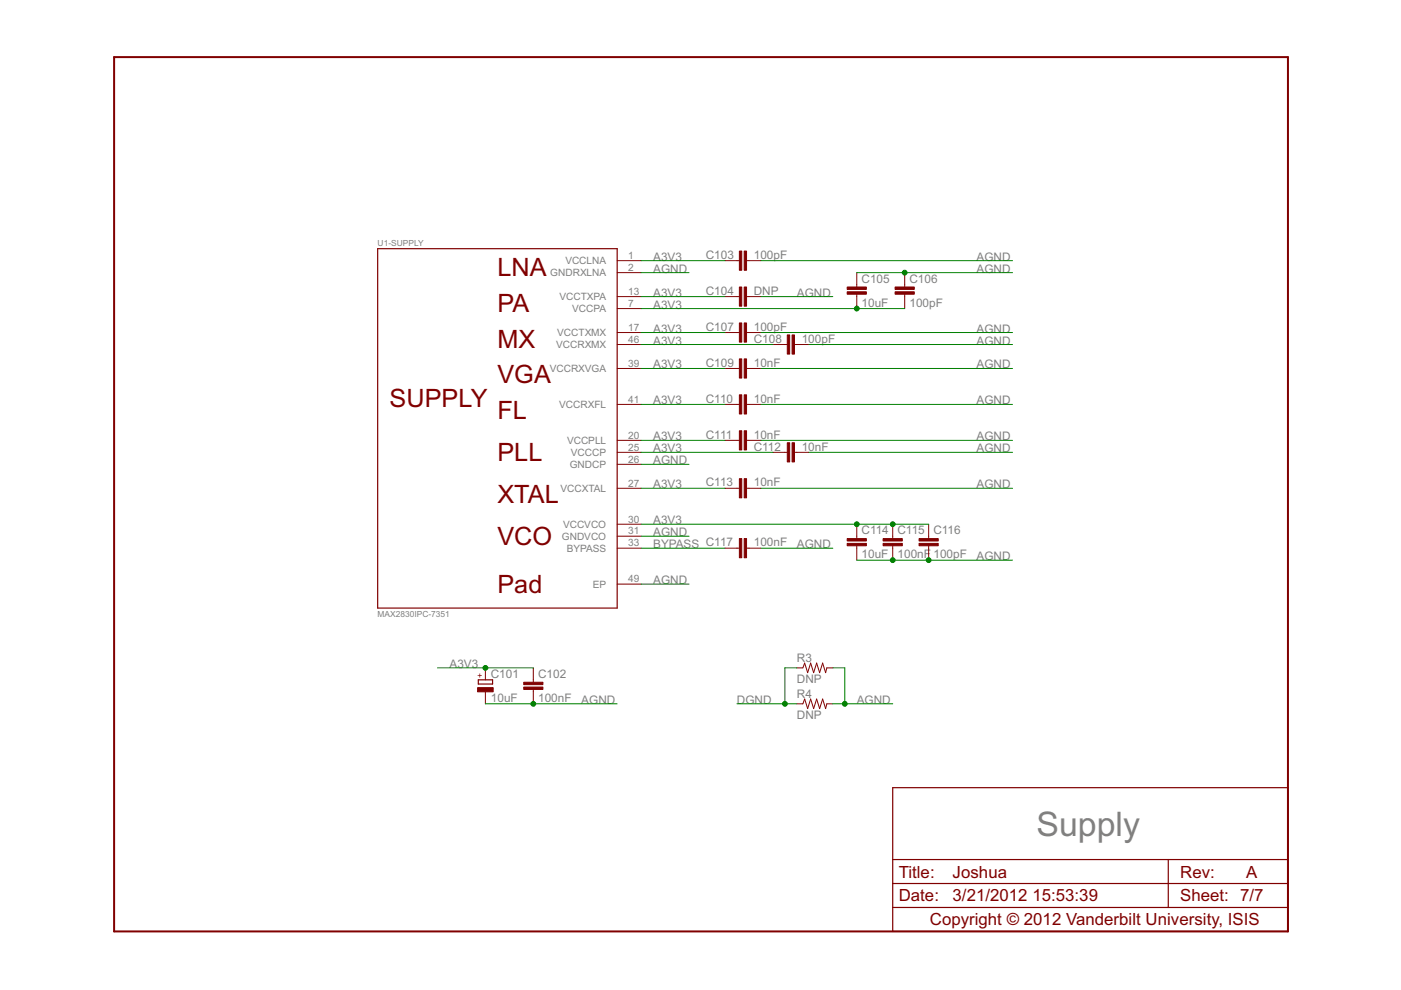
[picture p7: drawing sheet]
<svg xmlns="http://www.w3.org/2000/svg" width="297mm" height="210mm" viewBox="0 0 297 210" stroke-linecap="round" stroke-linejoin="round" font-family="sans-serif">
<path d="M24.2 12.1h248.9v185.4h-248.9z" fill="none" stroke="#800000" stroke-width=".42"/>
<path d="M80.1 52.7h50.8v76.2h-50.8zM101.4 144.1h3v.9h-3zM189.3 167h83.8v30.5h-83.8zM189.3 192.4h83.8M189.3 187.3h83.8M189.3 182.2h83.8M247.7 182.2v10.2" fill="none" stroke="#800000" stroke-width=".25"/>
<g fill="none" stroke="#800000" stroke-width=".21">
<path d="M130.9 55.3h5M130.9 57.8h5M153.7 55.3h3.1M158.3 55.3h3M181.7 57.8v3.1M191.8 57.8v3.1M130.9 62.9h5M130.9 65.4h5M130.9 70.5h5M130.9 73h5M130.9 78.1h5M153.7 62.9h3.1"/>
<path d="M153.7 70.5h3.1M153.7 78.1h3.1M158.3 62.9h3M158.3 70.5h3M158.3 78.1h3M163.9 73h3M168.4 73h3.1M181.7 62.4v3M191.8 62.4v3M130.9 85.7h5M130.9 93.4h5M130.9 95.9h5"/>
<path d="M130.9 98.4h5M153.7 85.7h3.1M153.7 93.4h3.1M158.3 85.7h3M158.3 93.4h3M163.9 95.9h3M168.4 95.9h3.1M130.9 103.5h5M130.9 111.1h5M130.9 113.7h5M130.9 116.2h5M153.7 103.5h3.1"/>
<path d="M153.7 116.2h3.1M158.3 103.5h3M158.3 116.2h3M181.7 111.1v3.1M181.7 115.7v3.1M189.3 111.1v3.1M189.3 115.7v3.1M196.9 111.1v3.1M196.9 115.7v3.1M130.9 123.8h5M102.9 141.6v2.5M102.9 146.7v2.5"/>
<path d="M113.1 141.6v3.1M113.1 146.2v3M169 141.6h1.2l.4-1 .6 2 .7-2 .6 2 .6-2 .7 2 .6-2 .6 2 .3-1h1.3M169 149.2h1.2l.4-1 .6 2 .7-2 .6 2 .6-2 .7 2 .6-2 .6 2 .3-1h1.3"/>
</g>
<g fill="#800000" stroke="#800000" stroke-width=".21">
<path d="M157.8 53.2h.5v4.1h-.5z"/>
<path d="M156.8 53.2h.5v4.1h-.5z"/>
<path d="M157.8 114.2h.5v4.1h-.5z"/>
<path d="M156.8 114.2h.5v4.1h-.5z"/>
<path d="M157.8 60.9h.5v4h-.5z"/>
<path d="M156.8 60.9h.5v4h-.5z"/>
<path d="M189.8 61.9h4v.5h-4z"/>
<path d="M189.8 60.9h4v.5h-4z"/>
<path d="M157.8 68.5h.5v4h-.5z"/>
<path d="M156.8 68.5h.5v4h-.5z"/>
<path d="M167.9 71h.5v4.1h-.5z"/>
<path d="M166.9 71h.5v4.1h-.5z"/>
<path d="M157.8 76.1h.5v4.1h-.5z"/>
<path d="M156.8 76.1h.5v4.1h-.5z"/>
<path d="M157.8 83.7h.5v4.1h-.5z"/>
<path d="M156.8 83.7h.5v4.1h-.5z"/>
<path d="M157.8 91.3h.5v4.1h-.5z"/>
<path d="M156.8 91.3h.5v4.1h-.5z"/>
<path d="M167.9 93.9h.5v4h-.5z"/>
<path d="M166.9 93.9h.5v4h-.5z"/>
<path d="M157.8 101.5h.5v4.1h-.5z"/>
<path d="M156.8 101.5h.5v4.1h-.5z"/>
<path d="M187.2 115.2h4.1v.5h-4.1z"/>
<path d="M187.2 114.2h4.1v.5h-4.1z"/>
<path d="M194.9 115.2h4v.5h-4z"/>
<path d="M194.9 114.2h4v.5h-4z"/>
<path d="M179.6 61.9h4.1v.5h-4.1z"/>
<path d="M179.6 60.9h4.1v.5h-4.1z"/>
<path d="M179.6 115.2h4.1v.5h-4.1z"/>
<path d="M179.6 114.2h4.1v.5h-4.1z"/>
<path d="M101.3 145.8h3.3v.9h-3.3z"/>
<path d="M111 145.7h4.1v.5h-4.1z"/>
<path d="M111 144.7h4.1v.5h-4.1z"/>
</g>
<g fill="none" stroke="#008000" stroke-width=".21">
<path d="M135.9 57.8h10.2M135.9 55.3h17.8M161.3 55.3h53.4M181.7 57.8h33M135.9 62.9h17.8M135.9 70.5h17.8M135.9 73h28M135.9 78.1h17.8M135.9 65.4h55.9M161.3 62.9h15.3M161.3 70.5h53.4M161.3 78.1h53.4"/>
<path d="M171.5 73h43.2M135.9 98.4h10.2M135.9 85.7h17.8M135.9 93.4h17.8M135.9 95.9h28M161.3 85.7h53.4M161.3 93.4h53.4M171.5 95.9h43.2M135.9 113.7h10.2M135.9 116.2h17.8M135.9 103.5h17.8M135.9 111.1h61"/>
<path d="M161.3 116.2h15.3M161.3 103.5h53.4M181.7 118.8h33M135.9 123.8h10.2M92.8 141.6h20.3M102.9 149.2h28M156.3 149.2h12.7M169 141.6h-2.6v7.6M176.6 149.2h12.7M176.6 141.6h2.5v7.6"/>
</g>
<g fill="#008000" stroke="#008000" stroke-width=".21">
<circle cx="189.3" cy="118.8" r=".51"/>
<circle cx="196.9" cy="118.8" r=".51"/>
<circle cx="113.1" cy="149.2" r=".51"/>
<circle cx="191.8" cy="57.8" r=".51"/>
<circle cx="179.1" cy="149.2" r=".51"/>
<circle cx="181.7" cy="65.4" r=".51"/>
<circle cx="189.3" cy="111.1" r=".51"/>
<circle cx="181.7" cy="111.1" r=".51"/>
<circle cx="102.9" cy="141.6" r=".51"/>
<circle cx="166.4" cy="149.2" r=".51"/>
</g>
<text font-size="8" fill="#808080" x="219.7" y="177.2">Supply</text>
<g font-size="6" fill="#800000">
<text x="105.5" y="58.4">LNA</text>
<text x="105.5" y="66.1">PA</text>
<text x="105.5" y="73.7">MX</text>
<text x="105.5" y="81.3">VGA</text>
<text x="82.6" y="86.4">SUPPLY</text>
<text x="105.5" y="88.9">FL</text>
<text x="105.5" y="97.8">PLL</text>
<text x="105.5" y="106.7">XTAL</text>
<text x="105.5" y="115.6">VCO</text>
<text x="105.5" y="125.7">Pad</text>
</g>
<g font-size="4" fill="#800000">
<text x="190.5" y="191.1">Date:</text>
<text x="190.5" y="186.1">Title:</text>
<text x="202" y="191.1">3/21/2012</text>
<text x="202" y="186.1">Joshua</text>
<text x="218.9" y="191.1">15:53:39</text>
<text x="250.2" y="191.1">Sheet: 7/7</text>
<text x="250.2" y="186.1">Rev:</text>
<text x="264.2" y="186.1">A</text>
<text x="197.1" y="196.2">Copyright © 2012 Vanderbilt University, ISIS</text>
</g>
<g font-size="2.8" fill="#808080">
<text x="138.5" y="57.8">AGND</text>
<text x="138.5" y="55.3">A3V3</text>
<text x="149.7" y="54.9">C103</text>
<text x="159.8" y="54.9">100pF</text>
<text x="182.7" y="60">C105</text>
<text x="192.8" y="60">C106</text>
<text x="207" y="55.3">AGND</text>
<text x="207" y="57.8">AGND</text>
<text x="138.5" y="62.9">A3V3</text>
<text x="138.5" y="65.4">A3V3</text>
<text x="149.7" y="62.5">C104</text>
<text x="159.8" y="62.5">DNP</text>
<text x="169" y="62.9">AGND</text>
<text x="182.7" y="65">10uF</text>
<text x="192.8" y="65">100pF</text>
<text x="138.5" y="70.5">A3V3</text>
<text x="149.7" y="70.1">C107</text>
<text x="159.8" y="70.1">100pF</text>
<text x="207" y="70.5">AGND</text>
<text x="138.5" y="73">A3V3</text>
<text x="149.7" y="77.7">C109</text>
<text x="159.8" y="77.7">10nF</text>
<text x="159.8" y="72.7">C108</text>
<text x="170" y="72.7">100pF</text>
<text x="207" y="73">AGND</text>
<text x="138.5" y="78.1">A3V3</text>
<text x="207" y="78.1">AGND</text>
<text x="138.5" y="85.7">A3V3</text>
<text x="149.7" y="85.4">C110</text>
<text x="159.8" y="85.4">10nF</text>
<text x="207" y="85.7">AGND</text>
<text x="138.5" y="93.4">A3V3</text>
<text x="138.5" y="95.9">A3V3</text>
<text x="149.7" y="93">C111</text>
<text x="159.8" y="93">10nF</text>
<text x="159.8" y="95.5">C112</text>
<text x="170" y="95.5">10nF</text>
<text x="207" y="93.4">AGND</text>
<text x="207" y="95.9">AGND</text>
<text x="138.5" y="98.4">AGND</text>
<text x="138.5" y="103.5">A3V3</text>
<text x="149.7" y="103.1">C113</text>
<text x="159.8" y="103.1">10nF</text>
<text x="207" y="103.5">AGND</text>
<text x="138.5" y="113.7">AGND</text>
<text x="138.5" y="111.1">A3V3</text>
<text x="182.7" y="113.3">C114</text>
<text x="190.3" y="113.3">C115</text>
<text x="197.9" y="113.3">C116</text>
<text x="138.5" y="116.2">BYPASS C117</text>
<text x="159.8" y="115.8">100nF</text>
<text x="169" y="116.2">AGND</text>
<text x="182.7" y="118.4">10uF</text>
<text x="190.3" y="118.4">100nF</text>
<text x="197.9" y="118.4">100pF</text>
<text x="207" y="118.8">AGND</text>
<text x="138.5" y="123.8">AGND</text>
<text x="95.3" y="141.6">A3V3</text>
<text x="104.1" y="143.7">C101</text>
<text x="114.1" y="143.8">C102</text>
<text x="169" y="140.3">R3</text>
<text x="104.1" y="148.8">10uF</text>
<text x="114.1" y="148.9">100nF</text>
<text x="123.2" y="149.2">AGND</text>
<text x="156.3" y="149.2">DGND</text>
<text x="169" y="144.8">DNP</text>
<text x="169" y="148">R4</text>
<text x="181.7" y="149.2">AGND</text>
<text x="169" y="152.4">DNP</text>
</g>
<g font-size="2.4" fill="#808080">
<text x="116.7" y="58.6">GNDRXLNA</text>
<text x="119.9" y="56">VCCLNA</text>
<text x="133.2" y="54.9">1</text>
<text x="133.2" y="57.5">2</text>
<text x="118.6" y="63.7">VCCTXPA</text>
<text x="133.2" y="62.5">13</text>
<text x="133.2" y="65.1">7</text>
<text x="118.2" y="71.3">VCCTXMX</text>
<text x="121.3" y="66.2">VCCPA</text>
<text x="133.2" y="70.2">17</text>
<text x="117.9" y="73.8">VCCRXMX</text>
<text x="133.2" y="72.7">46</text>
<text x="133.2" y="77.8">39</text>
<text x="116.6" y="78.9">VCCRXVGA</text>
<text x="118.6" y="86.5">VCCRXFL</text>
<text x="133.2" y="85.4">41</text>
<text x="120.2" y="94.1">VCCPLL</text>
<text x="133.2" y="93">20</text>
<text x="133.2" y="95.5">25</text>
<text x="120.8" y="99.2">GNDCP</text>
<text x="121.1" y="96.7">VCCCP</text>
<text x="133.2" y="98.1">26</text>
<text x="118.8" y="104.3">VCCXTAL</text>
<text x="133.2" y="103.2">27</text>
<text x="119.4" y="111.9">VCCVCO</text>
<text x="133.2" y="110.8">30</text>
<text x="133.2" y="113.3">31</text>
<text x="119.1" y="114.4">GNDVCO</text>
<text x="120.2" y="117">BYPASS</text>
<text x="133.2" y="115.9">33</text>
<text x="125.7" y="124.6">EP</text>
<text x="133.2" y="123.5">49</text>
</g>
<g font-size="2" fill="#808080">
<text x="80.1" y="52.1">U1-SUPPLY</text>
<text x="80.1" y="130.8">MAX2830IPC-7351</text>
</g>
<text font-size="2" fill="#800000" x="102.3" y="143.7" transform="rotate(-90 102.3 143.7)">+</text>
</svg>
